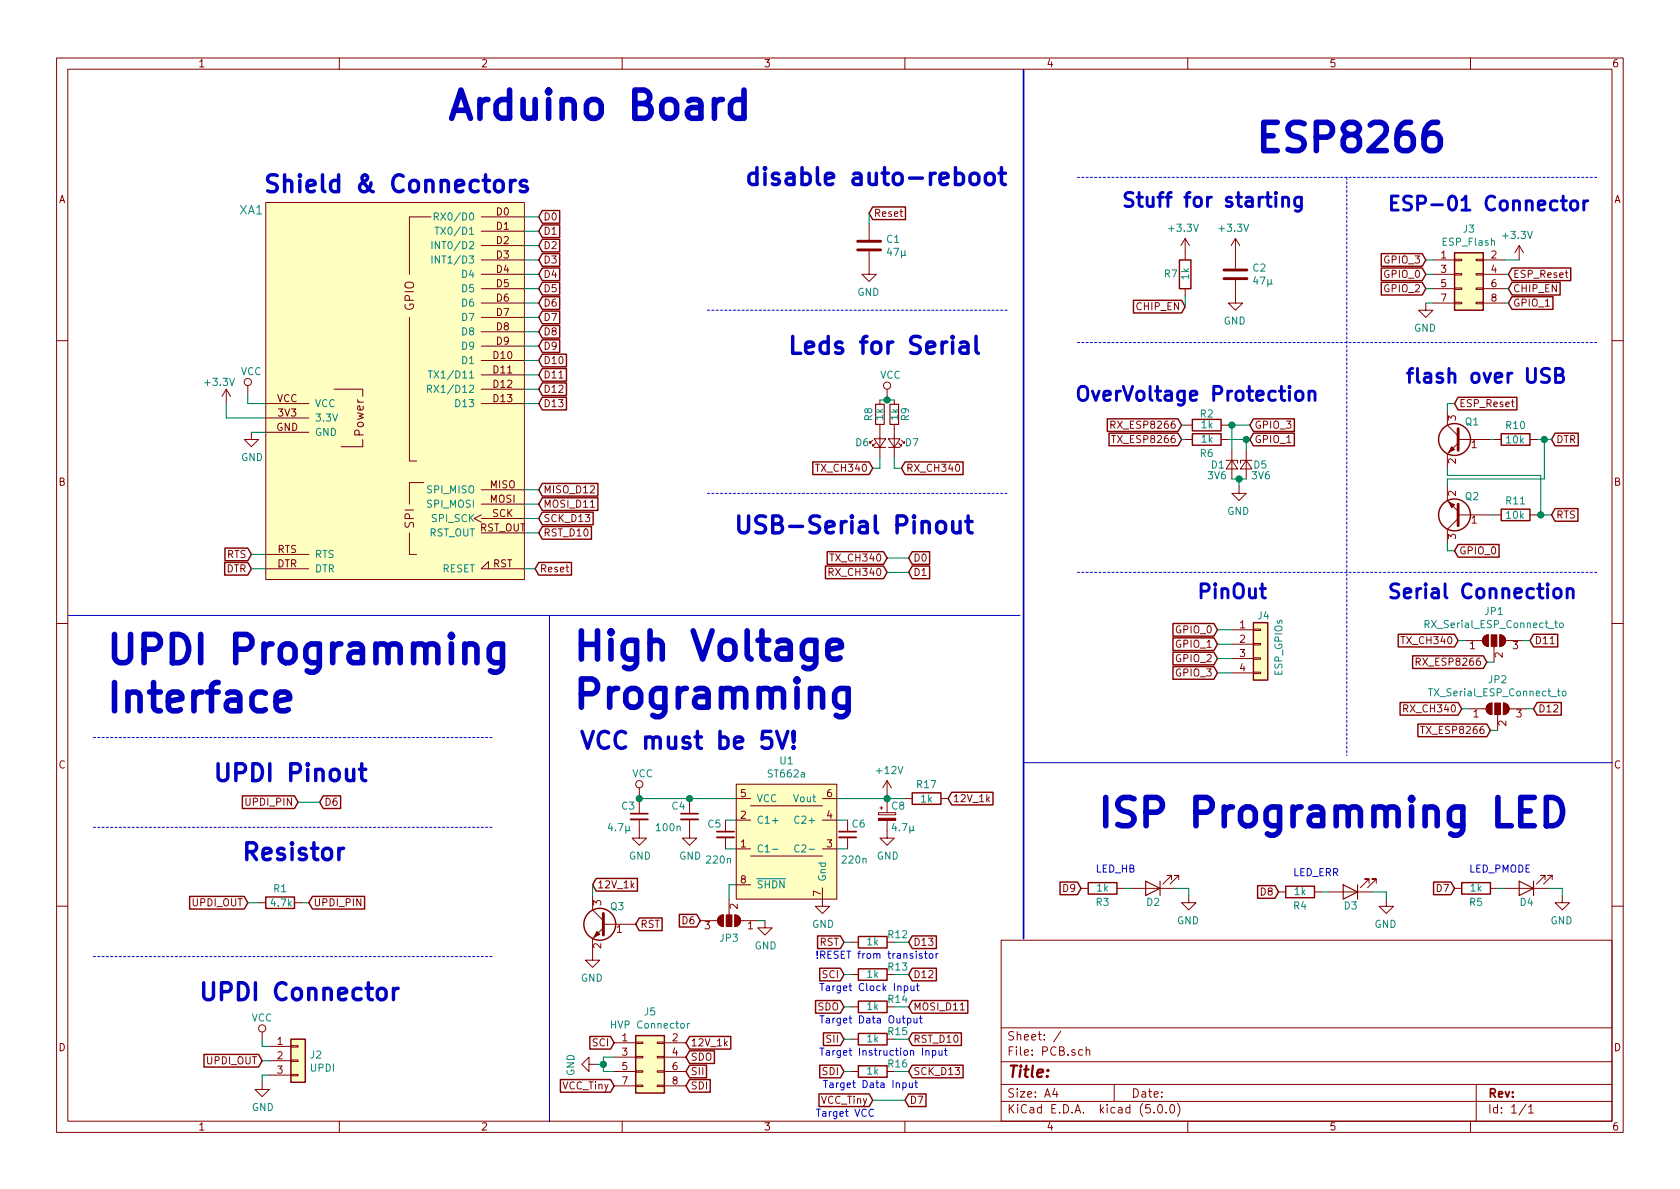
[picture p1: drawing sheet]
EESchema Schematic File Version 4
LIBS:PCB-cache
EELAYER 26 0
EELAYER END
$Descr A4 11693 8268
encoding utf-8
Sheet 1 1
Title ""
Date ""
Rev ""
Comp ""
Comment1 ""
Comment2 ""
Comment3 ""
Comment4 ""
$EndDescr
$Comp
L myProjectLib:Arduino_Uno_Shield_Programmer XA1
U 1 1
P 2800 2600
F 0 "XA1" H 1750 3750 60  0000 C CNN
F 1 "Arduino_Uno_Shield" H 2800 3881 60  0001 C CNN
F 2 "myProjectLib:Arduino_UNO_PB_Programmer_v2" H 4600 6350 60  0001 C CNN
F 3 "https://store.arduino.cc/arduino-uno-rev3" H 4600 6350 60  0001 C CNN
	1    2800 2600
	1    0    0    -1  
$EndComp
Text GLabel 6075 3250 0    50   Input ~ 0
TX_CH340
Text GLabel 6275 3250 2    50   Input ~ 0
RX_CH340
$Comp
L Device:LED D2
U 1 1
P 8025 6175
F 0 "D2" H 8075 6275 50  0000 R CNN
F 1 "LED" H 8016 6300 50  0001 C CNN
F 2 "LED_SMD:LED_1206_3216Metric_Pad1.42x1.75mm_HandSolder" H 8025 6175 50  0001 C CNN
F 3 "~" H 8025 6175 50  0001 C CNN
	1    8025 6175
	-1   0    0    1   
$EndComp
$Comp
L Device:R R3
U 1 1
P 7675 6175
F 0 "R3" V 7575 6175 50  0000 C CNN
F 1 "1k" V 7675 6175 50  0000 C CNN
F 2 "Resistor_SMD:R_1206_3216Metric_Pad1.42x1.75mm_HandSolder" V 7605 6175 50  0001 C CNN
F 3 "~" H 7675 6175 50  0001 C CNN
	1    7675 6175
	0    -1   -1   0   
$EndComp
Text GLabel 7525 6175 0    50   Input ~ 0
D9
$Comp
L power:+3.3V #PWR011
U 1 1
P 10575 1800
F 0 "#PWR011" H 10575 1650 50  0001 C CNN
F 1 "+3.3V" H 10590 1973 50  0000 C CNN
F 2 "" H 10575 1800 50  0001 C CNN
F 3 "" H 10575 1800 50  0001 C CNN
	1    10575 1800
	-1   0    0    -1  
$EndComp
Text GLabel 9925 1900 0    50   Input ~ 0
GPIO_0
Text GLabel 10500 1900 2    50   Input ~ 0
ESP_Reset
$Comp
L Device:Q_NPN_BEC Q1
U 1 1
P 10175 3050
F 0 "Q1" H 10050 3175 50  0000 L CNN
F 1 "Q_NPN_BEC" H 10366 3005 50  0001 L CNN
F 2 "Package_TO_SOT_SMD:SOT-23_Handsoldering" H 10375 3150 50  0001 C CNN
F 3 "~" H 10175 3050 50  0001 C CNN
	1    10175 3050
	-1   0    0    -1  
$EndComp
$Comp
L Device:Q_NPN_BEC Q2
U 1 1
P 10175 3575
F 0 "Q2" H 10050 3450 50  0000 L CNN
F 1 "Q_NPN_BEC" H 10366 3530 50  0001 L CNN
F 2 "Package_TO_SOT_SMD:SOT-23_Handsoldering" H 10375 3675 50  0001 C CNN
F 3 "~" H 10175 3575 50  0001 C CNN
	1    10175 3575
	-1   0    0    1   
$EndComp
Text GLabel 10125 3825 2    50   Input ~ 0
GPIO_0
Text GLabel 10125 2800 2    50   Input ~ 0
ESP_Reset
Wire Wire Line
	10075 2800 10075 2850
Wire Wire Line
	10075 3775 10075 3825
$Comp
L Device:R R10
U 1 1
P 10550 3050
F 0 "R10" V 10450 3050 50  0000 C CNN
F 1 "10k" V 10550 2975 50  0000 L CNN
F 2 "Resistor_SMD:R_1206_3216Metric_Pad1.42x1.75mm_HandSolder" V 10480 3050 50  0001 C CNN
F 3 "~" H 10550 3050 50  0001 C CNN
	1    10550 3050
	0    1    1    0   
$EndComp
$Comp
L Device:R R11
U 1 1
P 10550 3575
F 0 "R11" V 10450 3575 50  0000 C CNN
F 1 "10k" V 10550 3500 50  0000 L CNN
F 2 "Resistor_SMD:R_1206_3216Metric_Pad1.42x1.75mm_HandSolder" V 10480 3575 50  0001 C CNN
F 3 "~" H 10550 3575 50  0001 C CNN
	1    10550 3575
	0    1    1    0   
$EndComp
Wire Wire Line
	10400 3050 10375 3050
Wire Wire Line
	10400 3575 10375 3575
Wire Wire Line
	10075 3250 10075 3300
Wire Wire Line
	10075 3300 10725 3300
Wire Wire Line
	10725 3300 10725 3575
Wire Wire Line
	10725 3575 10700 3575
Wire Wire Line
	10075 3375 10075 3325
Wire Wire Line
	10075 3325 10750 3325
Wire Wire Line
	10750 3325 10750 3050
Wire Wire Line
	10750 3050 10700 3050
Text GLabel 10800 3050 2    50   Input ~ 0
DTR
Text GLabel 10800 3575 2    50   Input ~ 0
RTS
Wire Wire Line
	10800 3575 10725 3575
Connection ~ 10725 3575
Wire Wire Line
	10800 3050 10750 3050
Connection ~ 10750 3050
Wire Wire Line
	10125 2800 10075 2800
Wire Wire Line
	10125 3825 10075 3825
Text GLabel 10500 2100 2    50   Input ~ 0
GPIO_1
$Comp
L Device:R R2
U 1 1
P 8400 2950
F 0 "R2" V 8475 2950 50  0000 C CNN
F 1 "1k" V 8400 2900 50  0000 L CNN
F 2 "Resistor_SMD:R_1206_3216Metric_Pad1.42x1.75mm_HandSolder" V 8330 2950 50  0001 C CNN
F 3 "~" H 8400 2950 50  0001 C CNN
	1    8400 2950
	0    -1   -1   0   
$EndComp
$Comp
L Device:R R6
U 1 1
P 8400 3050
F 0 "R6" V 8300 3050 50  0000 C CNN
F 1 "1k" V 8400 3000 50  0000 L CNN
F 2 "Resistor_SMD:R_1206_3216Metric_Pad1.42x1.75mm_HandSolder" V 8330 3050 50  0001 C CNN
F 3 "~" H 8400 3050 50  0001 C CNN
	1    8400 3050
	0    -1   -1   0   
$EndComp
Wire Wire Line
	10500 2100 10475 2100
$Comp
L power:GND #PWR010
U 1 1
P 8625 3375
F 0 "#PWR010" H 8625 3125 50  0001 C CNN
F 1 "GND" H 8630 3202 50  0000 C CNN
F 2 "" H 8625 3375 50  0001 C CNN
F 3 "" H 8625 3375 50  0001 C CNN
	1    8625 3375
	-1   0    0    -1  
$EndComp
$Comp
L Device:LED_Small D6
U 1 1
P 6125 3075
F 0 "D6" V 6125 3250 50  0000 R CNN
F 1 "LED_Small" H 6125 3219 50  0001 C CNN
F 2 "LED_SMD:LED_1206_3216Metric_Pad1.42x1.75mm_HandSolder" V 6125 3075 50  0001 C CNN
F 3 "~" V 6125 3075 50  0001 C CNN
	1    6125 3075
	0    -1   -1   0   
$EndComp
$Comp
L Device:LED_Small D7
U 1 1
P 6225 3075
F 0 "D7" V 6225 3250 50  0000 R CNN
F 1 "LED_Small" H 6225 3219 50  0001 C CNN
F 2 "LED_SMD:LED_1206_3216Metric_Pad1.42x1.75mm_HandSolder" V 6225 3075 50  0001 C CNN
F 3 "~" V 6225 3075 50  0001 C CNN
	1    6225 3075
	0    1    -1   0   
$EndComp
$Comp
L Device:R_Small R9
U 1 1
P 6225 2875
F 0 "R9" V 6300 2875 50  0000 C CNN
F 1 "1k" V 6225 2875 50  0000 C CNN
F 2 "Resistor_SMD:R_1206_3216Metric_Pad1.42x1.75mm_HandSolder" H 6225 2875 50  0001 C CNN
F 3 "~" H 6225 2875 50  0001 C CNN
	1    6225 2875
	1    0    0    1   
$EndComp
$Comp
L Device:R_Small R8
U 1 1
P 6125 2875
F 0 "R8" V 6200 2875 50  0000 C CNN
F 1 "1k" V 6125 2875 50  0000 C CNN
F 2 "Resistor_SMD:R_1206_3216Metric_Pad1.42x1.75mm_HandSolder" H 6125 2875 50  0001 C CNN
F 3 "~" H 6125 2875 50  0001 C CNN
	1    6125 2875
	-1   0    0    -1  
$EndComp
Wire Wire Line
	6125 3175 6125 3250
Wire Wire Line
	6125 3250 6075 3250
Wire Wire Line
	6125 2775 6175 2775
Wire Wire Line
	6175 2750 6175 2775
Connection ~ 6175 2775
Wire Wire Line
	6175 2775 6225 2775
Text GLabel 3725 3950 2    50   Input ~ 0
Reset
Text GLabel 3750 1700 2    50   Input ~ 0
D2
Text GLabel 3750 1800 2    50   Input ~ 0
D3
Text GLabel 3750 1500 2    50   Input ~ 0
D0
Text GLabel 3750 1600 2    50   Input ~ 0
D1
Text GLabel 3750 2100 2    50   Input ~ 0
D6
Text GLabel 3750 2200 2    50   Input ~ 0
D7
Text GLabel 3750 1900 2    50   Input ~ 0
D4
Text GLabel 3750 2000 2    50   Input ~ 0
D5
Text GLabel 3750 2500 2    50   Input ~ 0
D10
Text GLabel 3750 2600 2    50   Input ~ 0
D11
Text GLabel 3750 2300 2    50   Input ~ 0
D8
Text GLabel 3750 2400 2    50   Input ~ 0
D9
Text GLabel 3750 2700 2    50   Input ~ 0
D12
Text GLabel 3750 2800 2    50   Input ~ 0
D13
Wire Wire Line
	3750 2800 3650 2800
Wire Wire Line
	3650 2700 3750 2700
Wire Wire Line
	3750 2600 3650 2600
Wire Wire Line
	3650 2500 3750 2500
Wire Wire Line
	3750 2400 3650 2400
Wire Wire Line
	3650 2300 3750 2300
Wire Wire Line
	3750 2200 3650 2200
Wire Wire Line
	3650 2100 3750 2100
Wire Wire Line
	3750 2000 3650 2000
Wire Wire Line
	3650 1900 3750 1900
Wire Wire Line
	3750 1800 3650 1800
Wire Wire Line
	3650 1700 3750 1700
Wire Wire Line
	3750 1600 3650 1600
Wire Wire Line
	3650 1500 3750 1500
$Comp
L power:+3.3V #PWR01
U 1 1
P 1575 2800
F 0 "#PWR01" H 1575 2650 50  0001 C CNN
F 1 "+3.3V" H 1525 2950 50  0000 C CNN
F 2 "" H 1575 2800 50  0001 C CNN
F 3 "" H 1575 2800 50  0001 C CNN
	1    1575 2800
	1    0    0    -1  
$EndComp
$Comp
L power:GND #PWR03
U 1 1
P 1750 3000
F 0 "#PWR03" H 1750 2750 50  0001 C CNN
F 1 "GND" H 1755 2827 50  0000 C CNN
F 2 "" H 1750 3000 50  0001 C CNN
F 3 "" H 1750 3000 50  0001 C CNN
	1    1750 3000
	1    0    0    -1  
$EndComp
Wire Wire Line
	1850 3000 1750 3000
Wire Wire Line
	3725 3950 3650 3950
$Comp
L power:VCC #PWR02
U 1 1
P 1725 2725
F 0 "#PWR02" H 1725 2575 50  0001 C CNN
F 1 "VCC" H 1675 2875 50  0000 L CNN
F 2 "" H 1725 2725 50  0001 C CNN
F 3 "" H 1725 2725 50  0001 C CNN
	1    1725 2725
	1    0    0    -1  
$EndComp
$Comp
L Connector_Generic:Conn_02x04_Odd_Even J3
U 1 1
P 10175 1900
F 0 "J3" H 10225 2217 50  0000 C CNN
F 1 "ESP_Flash" H 10225 2126 50  0000 C CNN
F 2 "Connector_PinHeader_2.54mm:PinHeader_2x04_P2.54mm_Vertical" H 10175 1900 50  0001 C CNN
F 3 "~" H 10175 1900 50  0001 C CNN
	1    10175 1900
	1    0    0    -1  
$EndComp
$Comp
L power:GND #PWR09
U 1 1
P 9925 2100
F 0 "#PWR09" H 9925 1850 50  0001 C CNN
F 1 "GND" H 9930 1927 50  0000 C CNN
F 2 "" H 9925 2100 50  0001 C CNN
F 3 "" H 9925 2100 50  0001 C CNN
	1    9925 2100
	-1   0    0    -1  
$EndComp
Wire Wire Line
	9975 2100 9925 2100
Wire Wire Line
	10475 1800 10575 1800
Text GLabel 10350 4600 0    50   Input ~ 0
RX_ESP8266
Text GLabel 10150 4450 0    50   Input ~ 0
TX_CH340
Text GLabel 10175 4925 0    50   Input ~ 0
RX_CH340
Text GLabel 10675 4925 2    50   Input ~ 0
D12
Text GLabel 10650 4450 2    50   Input ~ 0
D11
$Comp
L Device:D_Zener_Small D5
U 1 1
P 8675 3225
F 0 "D5" V 8675 3075 50  0000 L CNN
F 1 "3V6" V 8750 3050 50  0000 L CNN
F 2 "Diode_SMD:D_SOD-323_HandSoldering" V 8675 3225 50  0001 C CNN
F 3 "~" V 8675 3225 50  0001 C CNN
	1    8675 3225
	0    -1   1    0   
$EndComp
$Comp
L Device:D_Zener_Small D1
U 1 1
P 8575 3225
F 0 "D1" V 8575 3075 50  0000 L CNN
F 1 "3V6" V 8650 3050 50  0000 L CNN
F 2 "Diode_SMD:D_SOD-323_HandSoldering" V 8575 3225 50  0001 C CNN
F 3 "~" V 8575 3225 50  0001 C CNN
	1    8575 3225
	0    1    1    0   
$EndComp
$Comp
L Device:C C2
U 1 1
P 8600 1900
F 0 "C2" H 8715 1946 50  0000 L CNN
F 1 "47µ" H 8715 1855 50  0000 L CNN
F 2 "Capacitor_SMD:C_1206_3216Metric_Pad1.42x1.75mm_HandSolder" H 8638 1750 50  0001 C CNN
F 3 "~" H 8600 1900 50  0001 C CNN
	1    8600 1900
	1    0    0    -1  
$EndComp
$Comp
L power:+3.3V #PWR07
U 1 1
P 8600 1750
F 0 "#PWR07" H 8600 1600 50  0001 C CNN
F 1 "+3.3V" H 8615 1923 50  0000 C CNN
F 2 "" H 8600 1750 50  0001 C CNN
F 3 "" H 8600 1750 50  0001 C CNN
	1    8600 1750
	-1   0    0    -1  
$EndComp
$Comp
L power:GND #PWR08
U 1 1
P 8600 2050
F 0 "#PWR08" H 8600 1800 50  0001 C CNN
F 1 "GND" H 8605 1877 50  0000 C CNN
F 2 "" H 8600 2050 50  0001 C CNN
F 3 "" H 8600 2050 50  0001 C CNN
	1    8600 2050
	-1   0    0    -1  
$EndComp
Text GLabel 1750 3950 0    50   Input ~ 0
DTR
Text GLabel 1750 3850 0    50   Input ~ 0
RTS
Wire Wire Line
	1750 3850 1850 3850
Wire Wire Line
	1850 3950 1750 3950
$Comp
L Device:C C1
U 1 1
P 6050 1700
F 0 "C1" H 6165 1746 50  0000 L CNN
F 1 "47µ" H 6165 1655 50  0000 L CNN
F 2 "Capacitor_SMD:C_1206_3216Metric_Pad1.42x1.75mm_HandSolder" H 6088 1550 50  0001 C CNN
F 3 "~" H 6050 1700 50  0001 C CNN
	1    6050 1700
	1    0    0    -1  
$EndComp
$Comp
L power:GND #PWR04
U 1 1
P 6050 1850
F 0 "#PWR04" H 6050 1600 50  0001 C CNN
F 1 "GND" H 6055 1677 50  0000 C CNN
F 2 "" H 6050 1850 50  0001 C CNN
F 3 "" H 6050 1850 50  0001 C CNN
	1    6050 1850
	-1   0    0    -1  
$EndComp
Text GLabel 6050 1475 2    50   Input ~ 0
Reset
Wire Wire Line
	6050 1475 6050 1550
$Comp
L Connector_Generic:Conn_01x03 J2
U 1 1
P 2075 7375
F 0 "J2" H 2154 7417 50  0000 L CNN
F 1 "UPDI" H 2154 7326 50  0000 L CNN
F 2 "Connector_PinSocket_2.54mm:PinSocket_1x03_P2.54mm_Vertical" H 2075 7375 50  0001 C CNN
F 3 "~" H 2075 7375 50  0001 C CNN
	1    2075 7375
	1    0    0    -1  
$EndComp
$Comp
L power:VCC #PWR05
U 1 1
P 1825 7225
F 0 "#PWR05" H 1825 7075 50  0001 C CNN
F 1 "VCC" H 1750 7375 50  0000 L CNN
F 2 "" H 1825 7225 50  0001 C CNN
F 3 "" H 1825 7225 50  0001 C CNN
	1    1825 7225
	1    0    0    -1  
$EndComp
$Comp
L power:GND #PWR06
U 1 1
P 1825 7525
F 0 "#PWR06" H 1825 7275 50  0001 C CNN
F 1 "GND" H 1830 7352 50  0000 C CNN
F 2 "" H 1825 7525 50  0001 C CNN
F 3 "" H 1825 7525 50  0001 C CNN
	1    1825 7525
	1    0    0    -1  
$EndComp
Wire Wire Line
	1875 7275 1825 7275
Wire Wire Line
	1825 7275 1825 7225
Wire Wire Line
	1875 7475 1825 7475
Wire Wire Line
	1825 7475 1825 7525
Text GLabel 1825 7375 0    50   Input ~ 0
UPDI_OUT
Wire Wire Line
	1825 7375 1875 7375
$Comp
L power:VCC #PWR015
U 1 1
P 6175 2750
F 0 "#PWR015" H 6175 2600 50  0001 C CNN
F 1 "VCC" H 6125 2900 50  0000 L CNN
F 2 "" H 6175 2750 50  0001 C CNN
F 3 "" H 6175 2750 50  0001 C CNN
	1    6175 2750
	1    0    0    -1  
$EndComp
$Comp
L power:GND #PWR012
U 1 1
P 8275 6225
F 0 "#PWR012" H 8275 5975 50  0001 C CNN
F 1 "GND" H 8280 6052 50  0000 C CNN
F 2 "" H 8275 6225 50  0001 C CNN
F 3 "" H 8275 6225 50  0001 C CNN
	1    8275 6225
	-1   0    0    -1  
$EndComp
Wire Wire Line
	8175 6175 8275 6175
Wire Wire Line
	8275 6175 8275 6225
Text Notes 7625 6075 0    50   ~ 0
LED_HB
$Comp
L Device:LED D3
U 1 1
P 9400 6200
F 0 "D3" H 9450 6300 50  0000 R CNN
F 1 "LED" H 9391 6325 50  0001 C CNN
F 2 "LED_SMD:LED_1206_3216Metric_Pad1.42x1.75mm_HandSolder" H 9400 6200 50  0001 C CNN
F 3 "~" H 9400 6200 50  0001 C CNN
	1    9400 6200
	-1   0    0    1   
$EndComp
$Comp
L Device:R R4
U 1 1
P 9050 6200
F 0 "R4" V 8950 6200 50  0000 C CNN
F 1 "1k" V 9050 6200 50  0000 C CNN
F 2 "Resistor_SMD:R_1206_3216Metric_Pad1.42x1.75mm_HandSolder" V 8980 6200 50  0001 C CNN
F 3 "~" H 9050 6200 50  0001 C CNN
	1    9050 6200
	0    -1   -1   0   
$EndComp
Text GLabel 8900 6200 0    50   Input ~ 0
D8
$Comp
L power:GND #PWR013
U 1 1
P 9650 6250
F 0 "#PWR013" H 9650 6000 50  0001 C CNN
F 1 "GND" H 9655 6077 50  0000 C CNN
F 2 "" H 9650 6250 50  0001 C CNN
F 3 "" H 9650 6250 50  0001 C CNN
	1    9650 6250
	-1   0    0    -1  
$EndComp
Wire Wire Line
	9550 6200 9650 6200
Wire Wire Line
	9650 6200 9650 6250
Text Notes 9000 6100 0    50   ~ 0
LED_ERR
$Comp
L Device:LED D4
U 1 1
P 10625 6175
F 0 "D4" H 10675 6275 50  0000 R CNN
F 1 "LED" H 10616 6300 50  0001 C CNN
F 2 "LED_SMD:LED_1206_3216Metric_Pad1.42x1.75mm_HandSolder" H 10625 6175 50  0001 C CNN
F 3 "~" H 10625 6175 50  0001 C CNN
	1    10625 6175
	-1   0    0    1   
$EndComp
$Comp
L Device:R R5
U 1 1
P 10275 6175
F 0 "R5" V 10175 6175 50  0000 C CNN
F 1 "1k" V 10275 6175 50  0000 C CNN
F 2 "Resistor_SMD:R_1206_3216Metric_Pad1.42x1.75mm_HandSolder" V 10205 6175 50  0001 C CNN
F 3 "~" H 10275 6175 50  0001 C CNN
	1    10275 6175
	0    -1   -1   0   
$EndComp
Text GLabel 10125 6175 0    50   Input ~ 0
D7
$Comp
L power:GND #PWR014
U 1 1
P 10875 6225
F 0 "#PWR014" H 10875 5975 50  0001 C CNN
F 1 "GND" H 10880 6052 50  0000 C CNN
F 2 "" H 10875 6225 50  0001 C CNN
F 3 "" H 10875 6225 50  0001 C CNN
	1    10875 6225
	-1   0    0    -1  
$EndComp
Wire Wire Line
	10775 6175 10875 6175
Wire Wire Line
	10875 6175 10875 6225
Text Notes 10225 6075 0    50   ~ 0
LED_PMODE
Text GLabel 9925 2000 0    50   Input ~ 0
GPIO_2
Wire Wire Line
	9975 1900 9925 1900
Wire Wire Line
	9975 2000 9925 2000
Text GLabel 8225 3050 0    50   Input ~ 0
TX_ESP8266
Text GLabel 8225 2950 0    50   Input ~ 0
RX_ESP8266
Text GLabel 8700 2950 2    50   Input ~ 0
GPIO_3
Wire Wire Line
	8550 2950 8575 2950
Text GLabel 8700 3050 2    50   Input ~ 0
GPIO_1
Wire Wire Line
	8700 3050 8675 3050
$Comp
L Connector_Generic:Conn_01x04 J4
U 1 1
P 8775 4475
F 0 "J4" H 8750 4675 50  0000 L CNN
F 1 "ESP_GPIOs" V 8900 4250 50  0000 L CNN
F 2 "Connector_PinSocket_2.54mm:PinSocket_1x04_P2.54mm_Vertical" H 8775 4475 50  0001 C CNN
F 3 "~" H 8775 4475 50  0001 C CNN
	1    8775 4475
	1    0    0    -1  
$EndComp
Text GLabel 8475 4375 0    50   Input ~ 0
GPIO_0
Text GLabel 8475 4475 0    50   Input ~ 0
GPIO_1
Text GLabel 8475 4575 0    50   Input ~ 0
GPIO_2
Text GLabel 8475 4675 0    50   Input ~ 0
GPIO_3
Wire Wire Line
	8575 4375 8475 4375
Wire Wire Line
	8475 4475 8575 4475
Wire Wire Line
	8575 4575 8475 4575
Wire Wire Line
	8475 4675 8575 4675
Text GLabel 6175 3875 0    50   Input ~ 0
TX_CH340
Text GLabel 6175 3975 0    50   Input ~ 0
RX_CH340
Text GLabel 6325 3875 2    50   Input ~ 0
D0
Text GLabel 6325 3975 2    50   Input ~ 0
D1
Wire Wire Line
	6175 3875 6325 3875
Wire Wire Line
	6325 3975 6175 3975
Text GLabel 2075 5575 0    50   Input ~ 0
UPDI_PIN
Text GLabel 2225 5575 2    50   Input ~ 0
D6
Wire Wire Line
	2225 5575 2075 5575
Wire Wire Line
	1725 2725 1725 2800
Wire Wire Line
	1725 2800 1850 2800
Wire Wire Line
	1575 2800 1575 2900
Wire Wire Line
	1575 2900 1850 2900
Text Notes 5175 1300 0    118  ~ 24
disable auto-reboot
Text Notes 1825 1350 0    118  ~ 24
Shield & Connectors
Text Notes 725  4975 0    197  ~ 39
UPDI Programming\nInterface
Text Notes 7625 5775 0    197  ~ 39
ISP Programming LED
Text Notes 9650 1475 0    98   ~ 20
ESP-01 Connector
Text GLabel 9925 1800 0    50   Input ~ 0
GPIO_3
Wire Wire Line
	9975 1800 9925 1800
Wire Wire Line
	8675 3125 8675 3050
Connection ~ 8675 3050
Wire Wire Line
	8675 3050 8550 3050
Wire Wire Line
	8575 3125 8575 2950
Connection ~ 8575 2950
Wire Wire Line
	8575 2950 8700 2950
Wire Wire Line
	8575 3325 8625 3325
Wire Wire Line
	8625 3325 8625 3375
Connection ~ 8625 3325
Wire Wire Line
	8625 3325 8675 3325
Wire Wire Line
	8250 2950 8225 2950
Wire Wire Line
	8250 3050 8225 3050
Wire Wire Line
	10500 1900 10475 1900
Text GLabel 10500 2000 2    50   Input ~ 0
CHIP_EN
Wire Wire Line
	10500 2000 10475 2000
Text GLabel 8250 2125 0    50   Input ~ 0
CHIP_EN
$Comp
L Device:R R7
U 1 1
P 8250 1900
F 0 "R7" H 8150 1900 50  0000 C CNN
F 1 "1k" V 8250 1850 50  0000 L CNN
F 2 "Resistor_SMD:R_1206_3216Metric_Pad1.42x1.75mm_HandSolder" V 8180 1900 50  0001 C CNN
F 3 "~" H 8250 1900 50  0001 C CNN
	1    8250 1900
	1    0    0    1   
$EndComp
$Comp
L power:+3.3V #PWR0101
U 1 1
P 8250 1750
F 0 "#PWR0101" H 8250 1600 50  0001 C CNN
F 1 "+3.3V" H 8265 1923 50  0000 C CNN
F 2 "" H 8250 1750 50  0001 C CNN
F 3 "" H 8250 1750 50  0001 C CNN
	1    8250 1750
	-1   0    0    -1  
$EndComp
Wire Wire Line
	8250 2050 8250 2125
Text Notes 8725 1075 0    197  ~ 39
ESP8266
Text Notes 7800 1450 0    98   ~ 20
Stuff for starting
Text Notes 8325 4175 0    98   ~ 20
PinOut
Text Notes 9775 2675 0    98   ~ 20
flash over USB
Text Notes 7475 2800 0    98   ~ 20
OverVoltage Protection
$Comp
L Jumper:SolderJumper_3_Open JP1
U 1 1
P 10400 4450
F 0 "JP1" H 10400 4655 50  0000 C CNN
F 1 "RX_Serial_ESP_Connect_to" H 10400 4564 50  0000 C CNN
F 2 "Jumper:SolderJumper-3_P1.3mm_Open_Pad1.0x1.5mm_NumberLabels" H 10400 4450 50  0001 C CNN
F 3 "~" H 10400 4450 50  0001 C CNN
	1    10400 4450
	1    0    0    -1  
$EndComp
$Comp
L Jumper:SolderJumper_3_Open JP2
U 1 1
P 10425 4925
F 0 "JP2" H 10425 5130 50  0000 C CNN
F 1 "TX_Serial_ESP_Connect_to" H 10425 5039 50  0000 C CNN
F 2 "Jumper:SolderJumper-3_P1.3mm_Open_Pad1.0x1.5mm_NumberLabels" H 10425 4925 50  0001 C CNN
F 3 "~" H 10425 4925 50  0001 C CNN
	1    10425 4925
	1    0    0    -1  
$EndComp
Text GLabel 10375 5075 0    50   Input ~ 0
TX_ESP8266
Wire Wire Line
	6225 3175 6225 3250
Wire Wire Line
	6225 3250 6275 3250
Wire Wire Line
	10150 4450 10200 4450
Wire Wire Line
	10600 4450 10650 4450
Wire Wire Line
	10400 4600 10350 4600
Wire Wire Line
	10225 4925 10175 4925
Wire Wire Line
	10625 4925 10675 4925
Wire Wire Line
	10425 5075 10375 5075
Text Notes 9650 4175 0    98   ~ 20
Serial Connection
Wire Notes Line width 12 style solid
	7125 475  7125 6525
Wire Notes Line
	9375 1225 9375 5250
Wire Notes Line
	7500 2375 11125 2375
Wire Notes Line
	7500 3975 11125 3975
Wire Notes Line
	7500 1225 11125 1225
Text Notes 3100 850  0    197  ~ 39
Arduino Board
Text Notes 5475 2475 0    118  ~ 24
Leds for Serial
Wire Notes Line
	4925 2150 7025 2150
Wire Notes Line
	4925 3425 7025 3425
Text Notes 5100 3725 0    118  ~ 24
USB-Serial Pinout
Wire Notes Line style solid
	475  4275 7100 4275
Wire Notes Line style solid
	3825 4275 3825 7800
Text Notes 1475 5450 0    118  ~ 24
UPDI Pinout
Text Notes 1375 6975 0    118  ~ 24
UPDI Connector
Wire Notes Line
	650  5125 3425 5125
Wire Notes Line
	650  5750 3425 5750
Wire Notes Line style solid
	7125 5300 11225 5300
$Comp
L Connector_Generic:Conn_02x04_Odd_Even J5
U 1 1
P 4475 7350
F 0 "J5" H 4525 7667 50  0000 C CNN
F 1 "HVP Connector" H 4525 7576 50  0000 C CNN
F 2 "Connector_PinHeader_2.54mm:PinHeader_2x04_P2.54mm_Vertical" H 4475 7350 50  0001 C CNN
F 3 "~" H 4475 7350 50  0001 C CNN
	1    4475 7350
	1    0    0    -1  
$EndComp
Text Notes 3975 4950 0    197  ~ 39
High Voltage\nProgramming\n
$Comp
L Device:Q_NPN_BEC Q3
U 1 1
P 4225 6425
F 0 "Q3" H 4100 6550 50  0000 L CNN
F 1 "Q_NPN_BEC" H 4416 6380 50  0001 L CNN
F 2 "Package_TO_SOT_SMD:SOT-23_Handsoldering" H 4425 6525 50  0001 C CNN
F 3 "~" H 4225 6425 50  0001 C CNN
	1    4225 6425
	-1   0    0    -1  
$EndComp
$Comp
L power:GND #PWR0103
U 1 1
P 4150 7400
F 0 "#PWR0103" H 4150 7150 50  0001 C CNN
F 1 "GND" H 4155 7227 50  0000 C CNN
F 2 "" H 4150 7400 50  0001 C CNN
F 3 "" H 4150 7400 50  0001 C CNN
	1    4150 7400
	0    1    1    0   
$EndComp
Text GLabel 5875 6550 0    50   Input ~ 0
RST
Text GLabel 5875 6775 0    50   Input ~ 0
SCI
Text GLabel 5875 7000 0    50   Input ~ 0
SDO
Text GLabel 5875 7225 0    50   Input ~ 0
SII
Text GLabel 5875 7450 0    50   Input ~ 0
SDI
Text GLabel 4275 7250 0    50   Input ~ 0
SCI
Text GLabel 4775 7350 2    50   Input ~ 0
SDO
Text GLabel 4775 7550 2    50   Input ~ 0
SDI
Text GLabel 6325 6550 2    50   Input ~ 0
D13
Text Notes 5675 6675 0    50   ~ 0
!RESET from transistor
Text Notes 5700 6900 0    50   ~ 0
Target Clock Input
Text Notes 5700 7125 0    50   ~ 0
Target Data Output
Text Notes 5700 7350 0    50   ~ 0
Target Instruction Input
Text Notes 5725 7575 0    50   ~ 0
Target Data Input
Text Notes 4025 5225 0    118  ~ 24
VCC must be 5V!
$Comp
L power:GND #PWR0105
U 1 1
P 4125 6625
F 0 "#PWR0105" H 4125 6375 50  0001 C CNN
F 1 "GND" H 4130 6452 50  0000 C CNN
F 2 "" H 4125 6625 50  0001 C CNN
F 3 "" H 4125 6625 50  0001 C CNN
	1    4125 6625
	-1   0    0    -1  
$EndComp
$Comp
L ChargePump_662A:ST662a U1
U 1 1
P 5475 5650
F 0 "U1" H 5475 6015 50  0000 C CNN
F 1 "ST662a" H 5475 5924 50  0000 C CNN
F 2 "Package_SO:SO-8_5.3x6.2mm_P1.27mm" H 5475 5650 50  0001 C CNN
F 3 "" H 5475 5650 50  0001 C CNN
	1    5475 5650
	1    0    0    -1  
$EndComp
$Comp
L power:VCC #PWR0106
U 1 1
P 4450 5525
F 0 "#PWR0106" H 4450 5375 50  0001 C CNN
F 1 "VCC" H 4400 5675 50  0000 L CNN
F 2 "" H 4450 5525 50  0001 C CNN
F 3 "" H 4450 5525 50  0001 C CNN
	1    4450 5525
	1    0    0    -1  
$EndComp
$Comp
L Device:C_Small C6
U 1 1
P 5900 5800
F 0 "C6" H 5925 5875 50  0000 L CNN
F 1 "220n" H 5850 5625 50  0000 L CNN
F 2 "Capacitor_SMD:C_0603_1608Metric_Pad1.05x0.95mm_HandSolder" H 5900 5800 50  0001 C CNN
F 3 "~" H 5900 5800 50  0001 C CNN
	1    5900 5800
	1    0    0    -1  
$EndComp
$Comp
L Device:C_Small C5
U 1 1
P 5050 5800
F 0 "C5" H 5075 5875 50  0000 L CNN
F 1 "220n" H 5000 5625 50  0000 L CNN
F 2 "Capacitor_SMD:C_0603_1608Metric_Pad1.05x0.95mm_HandSolder" H 5050 5800 50  0001 C CNN
F 3 "~" H 5050 5800 50  0001 C CNN
	1    5050 5800
	-1   0    0    -1  
$EndComp
Wire Wire Line
	5900 5700 5825 5700
Wire Wire Line
	5900 5900 5825 5900
Wire Wire Line
	5050 5700 5125 5700
Wire Wire Line
	5050 5900 5125 5900
$Comp
L power:GND #PWR0107
U 1 1
P 5725 6250
F 0 "#PWR0107" H 5725 6000 50  0001 C CNN
F 1 "GND" H 5730 6077 50  0000 C CNN
F 2 "" H 5725 6250 50  0001 C CNN
F 3 "" H 5725 6250 50  0001 C CNN
	1    5725 6250
	1    0    0    -1  
$EndComp
$Comp
L Device:C_Small C4
U 1 1
P 4800 5675
F 0 "C4" H 4825 5750 50  0000 L CNN
F 1 "100n" H 4850 5600 50  0000 L CNN
F 2 "Capacitor_SMD:C_0603_1608Metric_Pad1.05x0.95mm_HandSolder" H 4800 5675 50  0001 C CNN
F 3 "~" H 4800 5675 50  0001 C CNN
	1    4800 5675
	-1   0    0    -1  
$EndComp
Text GLabel 4425 6425 2    50   Input ~ 0
RST
$Comp
L Device:C_Small C3
U 1 1
P 4450 5675
F 0 "C3" H 4475 5750 50  0000 L CNN
F 1 "4.7µ" H 4500 5600 50  0000 L CNN
F 2 "Capacitor_SMD:C_0805_2012Metric_Pad1.15x1.40mm_HandSolder" H 4450 5675 50  0001 C CNN
F 3 "~" H 4450 5675 50  0001 C CNN
	1    4450 5675
	-1   0    0    -1  
$EndComp
Wire Wire Line
	4450 5550 4800 5550
Wire Wire Line
	4800 5575 4800 5550
Connection ~ 4800 5550
Wire Wire Line
	4800 5550 5125 5550
Wire Wire Line
	4450 5525 4450 5550
Connection ~ 4450 5550
Wire Wire Line
	4450 5550 4450 5575
$Comp
L power:GND #PWR0109
U 1 1
P 4450 5775
F 0 "#PWR0109" H 4450 5525 50  0001 C CNN
F 1 "GND" H 4455 5602 50  0000 C CNN
F 2 "" H 4450 5775 50  0001 C CNN
F 3 "" H 4450 5775 50  0001 C CNN
	1    4450 5775
	1    0    0    -1  
$EndComp
$Comp
L power:GND #PWR0110
U 1 1
P 4800 5775
F 0 "#PWR0110" H 4800 5525 50  0001 C CNN
F 1 "GND" H 4805 5602 50  0000 C CNN
F 2 "" H 4800 5775 50  0001 C CNN
F 3 "" H 4800 5775 50  0001 C CNN
	1    4800 5775
	1    0    0    -1  
$EndComp
Text GLabel 6075 7650 0    50   Input ~ 0
VCC_Tiny
Text GLabel 6300 7650 2    50   Input ~ 0
D7
Text Notes 5675 7775 0    50   ~ 0
Target VCC
Wire Wire Line
	6075 7650 6300 7650
Text GLabel 4275 7550 0    50   Input ~ 0
VCC_Tiny
Wire Notes Line
	650  6650 3425 6650
Text Notes 1675 6000 0    118  ~ 24
Resistor
Wire Wire Line
	2150 6275 2100 6275
Text GLabel 2150 6275 2    50   Input ~ 0
UPDI_PIN
$Comp
L Device:R R1
U 1 1
P 1950 6275
F 0 "R1" V 1850 6275 50  0000 C CNN
F 1 "4.7k" V 1950 6200 50  0000 L CNN
F 2 "Resistor_SMD:R_1206_3216Metric_Pad1.42x1.75mm_HandSolder" V 1880 6275 50  0001 C CNN
F 3 "~" H 1950 6275 50  0001 C CNN
	1    1950 6275
	0    1    1    0   
$EndComp
Text GLabel 1725 6275 0    50   Input ~ 0
UPDI_OUT
Wire Wire Line
	1800 6275 1725 6275
$Comp
L Device:CP_Small C8
U 1 1
P 6175 5675
F 0 "C8" H 6200 5750 50  0000 L CNN
F 1 "4.7µ" H 6200 5600 50  0000 L CNN
F 2 "Capacitor_Tantalum_SMD:CP_EIA-3216-18_Kemet-A_Pad1.58x1.35mm_HandSolder" H 6175 5675 50  0001 C CNN
F 3 "~" H 6175 5675 50  0001 C CNN
	1    6175 5675
	1    0    0    -1  
$EndComp
Wire Wire Line
	10425 6175 10475 6175
Text GLabel 4775 7250 2    50   Input ~ 0
12V_1k
Text GLabel 4125 6150 2    50   Input ~ 0
12V_1k
Wire Wire Line
	4125 6150 4125 6225
Text GLabel 6600 5550 2    50   Input ~ 0
12V_1k
$Comp
L power:GND #PWR0111
U 1 1
P 6175 5775
F 0 "#PWR0111" H 6175 5525 50  0001 C CNN
F 1 "GND" H 6180 5602 50  0000 C CNN
F 2 "" H 6175 5775 50  0001 C CNN
F 3 "" H 6175 5775 50  0001 C CNN
	1    6175 5775
	1    0    0    -1  
$EndComp
Wire Wire Line
	6175 5525 6175 5550
$Comp
L power:+12V #PWR0108
U 1 1
P 6175 5525
F 0 "#PWR0108" H 6175 5375 50  0001 C CNN
F 1 "+12V" H 6190 5698 50  0000 C CNN
F 2 "" H 6175 5525 50  0001 C CNN
F 3 "" H 6175 5525 50  0001 C CNN
	1    6175 5525
	1    0    0    -1  
$EndComp
Connection ~ 6175 5550
Wire Wire Line
	6175 5550 6175 5575
Wire Wire Line
	7825 6175 7875 6175
Wire Wire Line
	9200 6200 9250 6200
$Comp
L Device:R R12
U 1 1
P 6075 6550
F 0 "R12" V 6125 6375 50  0000 C CNN
F 1 "1k" V 6075 6550 50  0000 C CNN
F 2 "Resistor_SMD:R_1206_3216Metric_Pad1.42x1.75mm_HandSolder" V 6005 6550 50  0001 C CNN
F 3 "~" H 6075 6550 50  0001 C CNN
	1    6075 6550
	0    -1   -1   0   
$EndComp
$Comp
L Device:R R17
U 1 1
P 6450 5550
F 0 "R17" V 6350 5550 50  0000 C CNN
F 1 "1k" V 6450 5550 50  0000 C CNN
F 2 "Resistor_SMD:R_1206_3216Metric_Pad1.42x1.75mm_HandSolder" V 6380 5550 50  0001 C CNN
F 3 "~" H 6450 5550 50  0001 C CNN
	1    6450 5550
	0    -1   1    0   
$EndComp
Wire Wire Line
	6300 5550 6175 5550
Wire Wire Line
	5825 5550 6175 5550
Wire Wire Line
	6325 6550 6225 6550
Wire Wire Line
	5925 6550 5875 6550
Text GLabel 6325 6775 2    50   Input ~ 0
D12
$Comp
L Device:R R13
U 1 1
P 6075 6775
F 0 "R13" V 6125 6600 50  0000 C CNN
F 1 "1k" V 6075 6775 50  0000 C CNN
F 2 "Resistor_SMD:R_1206_3216Metric_Pad1.42x1.75mm_HandSolder" V 6005 6775 50  0001 C CNN
F 3 "~" H 6075 6775 50  0001 C CNN
	1    6075 6775
	0    -1   -1   0   
$EndComp
Wire Wire Line
	6325 6775 6225 6775
Wire Wire Line
	5925 6775 5875 6775
Text GLabel 6325 7000 2    50   Input ~ 0
MOSI_D11
$Comp
L Device:R R14
U 1 1
P 6075 7000
F 0 "R14" V 6125 6825 50  0000 C CNN
F 1 "1k" V 6075 7000 50  0000 C CNN
F 2 "Resistor_SMD:R_1206_3216Metric_Pad1.42x1.75mm_HandSolder" V 6005 7000 50  0001 C CNN
F 3 "~" H 6075 7000 50  0001 C CNN
	1    6075 7000
	0    -1   -1   0   
$EndComp
Wire Wire Line
	6325 7000 6225 7000
Wire Wire Line
	5925 7000 5875 7000
Text GLabel 6325 7225 2    50   Input ~ 0
RST_D10
$Comp
L Device:R R15
U 1 1
P 6075 7225
F 0 "R15" V 6125 7050 50  0000 C CNN
F 1 "1k" V 6075 7225 50  0000 C CNN
F 2 "Resistor_SMD:R_1206_3216Metric_Pad1.42x1.75mm_HandSolder" V 6005 7225 50  0001 C CNN
F 3 "~" H 6075 7225 50  0001 C CNN
	1    6075 7225
	0    -1   -1   0   
$EndComp
Wire Wire Line
	6325 7225 6225 7225
Wire Wire Line
	5925 7225 5875 7225
$Comp
L Device:R R16
U 1 1
P 6075 7450
F 0 "R16" V 6125 7275 50  0000 C CNN
F 1 "1k" V 6075 7450 50  0000 C CNN
F 2 "Resistor_SMD:R_1206_3216Metric_Pad1.42x1.75mm_HandSolder" V 6005 7450 50  0001 C CNN
F 3 "~" H 6075 7450 50  0001 C CNN
	1    6075 7450
	0    -1   -1   0   
$EndComp
Wire Wire Line
	6325 7450 6225 7450
Wire Wire Line
	5925 7450 5875 7450
Text GLabel 3750 3400 2    50   Input ~ 0
MISO_D12
Text GLabel 3750 3500 2    50   Input ~ 0
MOSI_D11
Text GLabel 3750 3600 2    50   Input ~ 0
SCK_D13
Wire Wire Line
	3750 3600 3650 3600
Wire Wire Line
	3650 3500 3750 3500
Wire Wire Line
	3750 3400 3650 3400
Text GLabel 3750 3700 2    50   Input ~ 0
RST_D10
Wire Wire Line
	3750 3700 3650 3700
Text GLabel 4775 7450 2    50   Input ~ 0
SII
Text GLabel 6325 7450 2    50   Input ~ 0
SCK_D13
$Comp
L Jumper:SolderJumper_3_Open JP3
U 1 1
P 5075 6400
F 0 "JP3" H 5075 6525 50  0000 C CNN
F 1 "RX_Serial_ESP_Connect_to" H 5075 6514 50  0001 C CNN
F 2 "Jumper:SolderJumper-3_P1.3mm_Open_Pad1.0x1.5mm_NumberLabels" H 5075 6400 50  0001 C CNN
F 3 "~" H 5075 6400 50  0001 C CNN
	1    5075 6400
	-1   0    0    1   
$EndComp
Text GLabel 4875 6400 0    50   Input ~ 0
D6
Wire Wire Line
	5125 6150 5075 6150
Wire Wire Line
	5075 6150 5075 6250
$Comp
L power:GND #PWR0102
U 1 1
P 5325 6400
F 0 "#PWR0102" H 5325 6150 50  0001 C CNN
F 1 "GND" H 5330 6227 50  0000 C CNN
F 2 "" H 5325 6400 50  0001 C CNN
F 3 "" H 5325 6400 50  0001 C CNN
	1    5325 6400
	1    0    0    -1  
$EndComp
Wire Wire Line
	5325 6400 5275 6400
Wire Wire Line
	4275 7350 4200 7350
Wire Wire Line
	4200 7350 4200 7400
Wire Wire Line
	4200 7400 4150 7400
Wire Wire Line
	4275 7450 4200 7450
Wire Wire Line
	4200 7450 4200 7400
Connection ~ 4200 7400
$EndSCHEMATC
